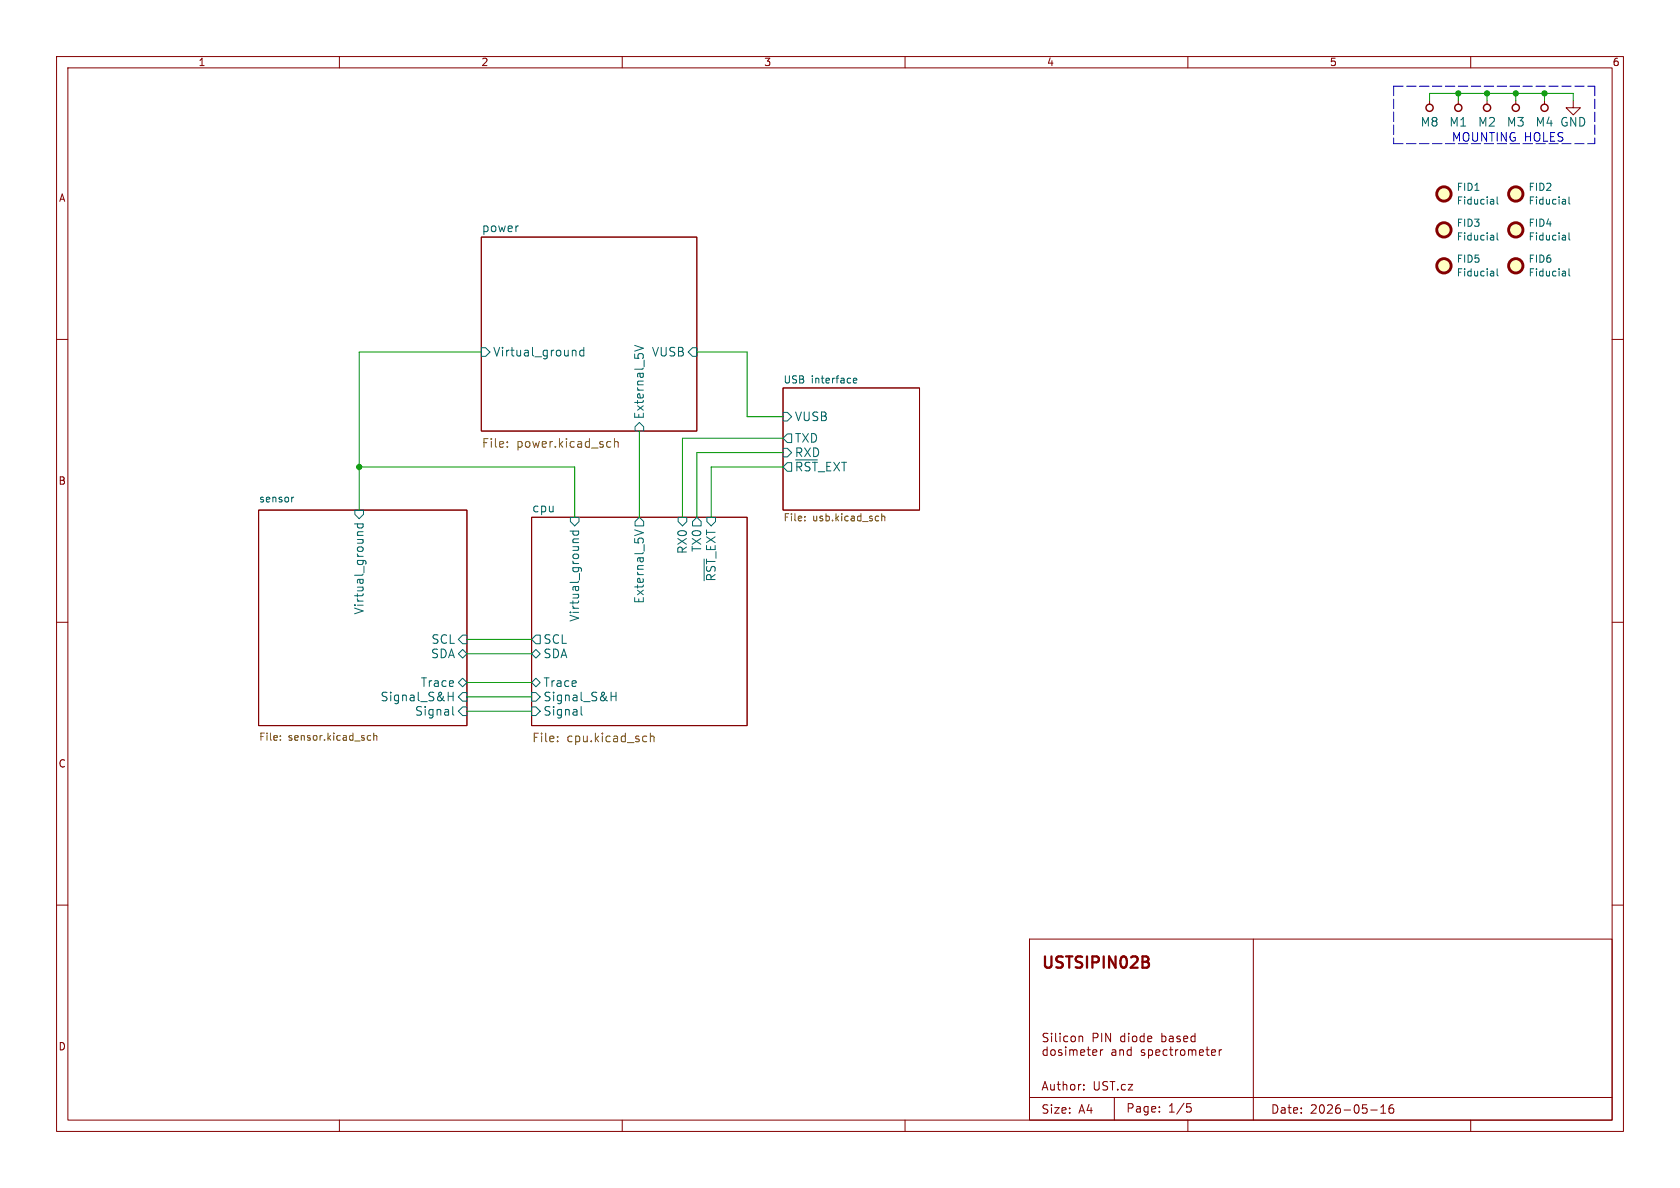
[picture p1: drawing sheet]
<svg xmlns="http://www.w3.org/2000/svg" width="297mm" height="210mm" viewBox="0 0 297 210" stroke-linecap="round" stroke-linejoin="round" font-family="sans-serif">
<g fill="none" stroke="#840000" stroke-width=".18">
<path d="M10 10h277v190h-277zM12 12h273v186h-273zM60 10v2M110 10v2M160 10v2M210 10v2M252.7 17.8v.6M257.8 17.8v.6M260 10v2M262.9 17.8v.6M268 17.8v.6M273 17.8v.6"/>
<path d="M278.1 17.8v1.3h1.3l-1.3 1.2-1.2-1.2h1.2M85.1 41.9h38.1v34.3h-38.1zM10 60h2M138.4 68.6h24.2v21.6h-24.2zM285 60h2M45.7 90.2h36.8v38.1h-36.8zM94 91.4h38.1v36.9h-38.1zM10 110h2M285 110h2M10 160h2M182 166h103v32h-103zM221.6 166v32"/>
<path d="M285 160h2M60 198v2M110 198v2M160 198v2M182 194h103M184.4 186.3l.3 .3 .4-.1M185.1 185.1v1.5M185.3 182.7h-.6l-.3 .2 .1 .4 .5 .1M185.8 186.3l.2 .3 .4-.1 .1-.2M185.9 182.7v.1M185.9 183.2v1M186.6 182.7v1.2"/>
<path d="M187.4 182.7v.1M187.4 183.2v1M187.8 186.4l-.3 .2-.4-.1M188.4 185.6v1M188.8 183.2h-.5l-.3 .2M189.1 185.6v1M189.3 183.4l.3-.2h.4l.1 .2M189.8 185.8v.8M190.4 185.8v.8M190.8 183.3l.2-.1h.3l.1 1M190.8 183.2v1M191 186.1l.8-.2-.1-.3h-.4l-.3 .2 .1 .7h.6"/>
<path d="M191.6 192.6v.1M191.6 191.8v.1M192.2 185.6h.6M192.4 185.1v1.3l.4 .2M193.2 186.4l.2 .2 .4-.1M193.8 183.4l.3-.2-.1-.4-.2-.1h-.5v1.5M194.5 185.6v1M194.8 182.7v1.5M196.3 182.7v1.5l-.8-1.5v1.5M196.5 186.4l.3 .2 .5-.1M196.8 185.6h.2l.3 .2v.8M197 194v4"/>
<path d="M197.3 185.9l-.5 .1M198 185.6v1M198.6 185.8v.8M198.8 183.2h-.4l-.3 .2M198.8 182.7v1.5M199.3 186.3l.2 .3 .5-.1M199.5 182.7v.1M199.5 183.2v1M200 185.1v1.5M200.2 183.4l.3-.2h.3l.2 .2M202.3 183.2h-.5l-.3 .2M202.3 182.7v1.5"/>
<path d="M202.4 186.4l-.2 .2-.4-.1M203 185.6v1.5M203.6 183.5l-.2-.3h-.4l-.1 .7M203.8 186.3l-.3 .3-.5-.1M204.3 186.1l.7-.2v-.3h-.5l-.2 .2 .1 .7h.6M205 196.5v.1M205 195.7v.1M205.4 183.2h.4l.3 .2v.5l-.1 .2h-.6M205.4 182.7v1.5M206.3 185.6h-.4l-.3 .3v.4l.2 .2h.5M206.8 185.6h.5M206.8 183.2h.5l.1 1"/>
<path d="M207 185.1v1.3l.3 .2M207.4 183.5l-.5 .1a.29 .29 0 0 0-.2 .3 .29 .29 0 0 0 .2 .3l.5-.1M207.8 185.6v1M208.3 185.6h-.3l-.2 .3M208.6 183.2h-.3l-.3 .2 .1 .2 .5 .1v.4h-.6M208.8 185.6h.4l.3 .3v.4l-.3 .3-.4-.1-.1-.2v-.4zM209.3 183.7l.7-.2-.1-.3h-.4l-.2 .2v.7h.6M209.8 195.1h.7M210 195.7h.3l.3 .3-.1 .5-.5 .1M210 198v2M210.1 185.7l.4-.1 .3 .2M210.1 185.6v1"/>
<path d="M210.8 185.8l.2-.2h.3l.1 1M210.8 185.8v.8M211.3 183.2h-.5l-.3 .2v.5l.2 .2h.6M211.3 182.7v1.5M212 186.1l.8-.2-.1-.3h-.4l-.3 .2 .1 .7h.6M213.2 185.6h.6M213.4 185.1v1.3l.4 .2M214.2 186.1l.7-.2-.1-.3h-.4l-.2 .2 .1 .7h.5M215.5 185.6v1M216 185.6h-.3l-.2 .3M242.3 196.2h1.2M244.1 196.8h.9"/>
<path d="M244.1 195.7l.4-.4v1.5M246.3 195.3a.59 .59 0 0 0-.8 .6v.6l.2 .2 .4 .1 .2-.1 .1-.5-.1-.3h-.5l-.3 .3M260 198v2"/>
</g>
<path d="M202.6 169.1a.49 .49 0 0 1 .4 .4 .49 .49 0 0 1-.4 .5 .53 .53 0 0 1 .5 .5 .53 .53 0 0 1-.4 .6" fill="none" stroke="#840000" stroke-width=".4"/>
<g fill="none" stroke="#006464" stroke-width=".18">
<path d="M91.5 39.9h.1M264 35.3l.1 .8M264.1 36l-.1 .1M264.1 35.5l-.1 .1M264.7 34.8v1.1l.2 .2M276.7 35.3l.1 .8M276.8 36l-.1 .1M276.8 35.5l-.1 .1M277.4 34.8v1.1l.2 .2M264 41.6l.1 .8M264 48l.1 .8M264.1 48.2l-.1 .1"/>
<path d="M264.1 42.4h-.1M264.1 41.9h-.1M264.1 48.7l-.1 .1M264.7 41.2v1.1l.2 .1M264.7 47.5v1.1l.2 .2M276.7 41.6l.1 .8M276.7 48l.1 .8M276.8 48.7l-.1 .1M276.8 48.2l-.1 .1M276.8 42.4h-.1M276.8 41.9h-.1M277.4 47.5v1.1l.2 .2"/>
<path d="M277.4 41.2v1.1l.2 .1M85.1 61.5h.8l.7 .7-.7 .8h-.8zM101.4 61.9h.2l.2 .2v.8M103.2 62l-.4-.1-.3 .3v.4l.1 .3h.6M103.2 61.4v1.5M112.2 61.1l1.5 .5-1.5 .5M113 74.7l.8 .7v.8h-1.5v-.8zM121.7 62.2l.7-.7h.8v1.5h-.8zM138.4 72.9h.8l.8 .8-.8 .7h-.8zM138.4 79.2h.8l.8 .8-.8 .8h-.8zM139.2 76.7h.8v1.5h-.8l-.8-.7zM150.9 67.3l.6-.1-.1-.3h-.4l-.1 .1v.6h.5"/>
<path d="M51.9 87.9l-.3 .1M62.7 92.6h1.5M62.7 90.2h1.6v.7l-.8 .8-.8-.8zM63.3 92.6l-.1 .4 .3 .3h.4l.2-.1v-.6M64.2 94h-.8l-.1 .1-.1 .3M100.8 93.9h1.5M100.8 91.4h1.6v.8l-.8 .8-.8-.8zM101.4 93.9l-.1 .4 .3 .3h.4l.2-.1v-.6M102.3 95.3h-.8h-.1l-.1 .4M112.2 93.7l1.5 .5-1.5 .5M113 91.4l.8 .8v.8h-1.5v-.8zM119.9 91.4h1.5v.8l-.8 .8-.7-.8z"/>
<path d="M123.2 91.4l.8 .8v.8h-1.6v-.8zM124.5 98.8v3.9M139.2 81.8h.8v1.5h-.8l-.8-.7zM140.7 81.3h3.8M81 115.6l.8-.8 .7 .8-.7 .7zM81.8 112.3h.7v1.5h-.7l-.8-.8zM94 115.6l.7-.8 .8 .8-.8 .7zM94.7 112.3h.8v1.5h-.8l-.7-.8zM79.2 122.4v1.5M79.2 123.1h.9M80 124.9v1.3l.3 .2M80.1 122.4v1.5"/>
<path d="M81 123.2l.8-.8h.7v1.6h-.7zM81 120.7l.8-.8 .7 .8-.7 .7zM81.8 125h.7v1.5h-.7l-.8-.8zM94 125h.7l.8 .7-.8 .8h-.7zM94 122.4h.7l.8 .8-.8 .8h-.7zM94 120.7l.7-.8 .8 .8-.8 .7zM102.7 124.9v1.3l.3 .2M108 123.1h.9M108 122.4v1.5M108.9 122.4v1.5"/>
</g>
<g fill="none" stroke="#725600" stroke-width=".18">
<path d="M89.7 78.9v.2M89.7 78.1v.2M107.5 78l.5 .1M108 79l-.5 .1M108.6 78.2l.2-.2 .4 .1 .1 1M108.6 77.5v1.6M142.3 92v.1M142.3 91.3v.1M155.9 90.8v1.3M155.9 91.4l.2-.2 .3 .1v.8M49.6 130.7v.2M49.6 130.1v.1"/>
<path d="M65.1 130.8h.4M65.1 130.1h.4M66.1 130.1l.2-.1 .3 .1v.8M66.1 129.6v1.3M98.6 131v.1M98.6 130.2v.1M114.2 130.1l.1 .1M114.3 131.1h-.1M115 129.6v1.5M115 130.3l.2-.2 .4 .1v.9"/>
</g>
<g fill="#ffffc2" stroke="#ffffc2" stroke-width=".18">
<circle cx="268" cy="47" r="1.27"/>
<circle cx="268" cy="40.6" r="1.27"/>
<circle cx="268" cy="34.3" r="1.27"/>
<circle cx="255.3" cy="40.6" r="1.27"/>
<circle cx="255.3" cy="34.3" r="1.27"/>
<circle cx="255.3" cy="47" r="1.27"/>
</g>
<g fill="none" stroke="#840000" stroke-width=".51">
<circle cx="255.3" cy="34.3" r="1.27"/>
<circle cx="268" cy="34.3" r="1.27"/>
<circle cx="255.3" cy="47" r="1.27"/>
<circle cx="255.3" cy="40.6" r="1.27"/>
<circle cx="268" cy="47" r="1.27"/>
<circle cx="268" cy="40.6" r="1.27"/>
</g>
<g fill="none" stroke="#840000" stroke-width=".25">
<circle cx="252.7" cy="19" r=".63"/>
<circle cx="257.8" cy="19" r=".63"/>
<circle cx="262.9" cy="19" r=".63"/>
<circle cx="268" cy="19" r=".63"/>
<circle cx="273" cy="19" r=".63"/>
</g>
<path d="M246.4 15.2h35.5M246.4 15.2v10.2M281.9 15.2v10.2M246.4 25.4h35.5" fill="none" stroke="#0000c2" stroke-width=".18" stroke-dasharray="1.7 .6"/>
<g fill="none" stroke="#009600" stroke-width=".18">
<path d="M252.7 17.8v-1.3h25.4v1.3M257.8 16.5v1.3M262.9 16.5v1.3M268 16.5v1.3M273 16.5v1.3M85.1 62.2h-21.6v28M113 76.2v15.2M123.2 62.2h8.9v11.5h6.3M138.4 77.5h-17.8v13.9M63.5 82.6h38.1v8.8M138.4 82.6h-12.7v8.8M138.4 80h-15.2v11.4"/>
<path d="M82.5 113h11.5M82.5 115.6h11.5M82.5 120.7h11.5M82.5 123.2h11.5M82.5 125.7h11.5"/>
</g>
<g fill="#009600" stroke="#009600" stroke-width=".18">
<circle cx="63.5" cy="82.6" r=".46"/>
<circle cx="268" cy="16.5" r=".46"/>
<circle cx="257.8" cy="16.5" r=".46"/>
<circle cx="262.9" cy="16.5" r=".46"/>
<circle cx="273" cy="16.5" r=".46"/>
</g>
<text font-size="2.8" fill="#840000" x="184" y="171.8">USTSIPIN02B</text>
<g font-size="2.1" fill="#006464">
<text x="251.1" y="22.6">M8</text>
<text x="256.1" y="22.6">M1</text>
<text x="261.2" y="22.6">M2</text>
<text x="266.3" y="22.6">M3</text>
<text x="271.4" y="22.6">M4 GND</text>
<text x="85.1" y="41.1">power</text>
<text x="87.1" y="63.2">Virtual_ground</text>
<text x="115.2" y="63.2">VUSB</text>
<text x="114" y="74.2" transform="rotate(-90 114 74.2)">External_5V</text>
<text x="140.4" y="74.7">VUSB</text>
<text x="140.4" y="83.5">~{RST}_EXT</text>
<text x="140.4" y="78.5">TXD</text>
<text x="140.4" y="81">RXD</text>
<text x="94" y="90.7">cpu</text>
<text x="121.6" y="98" transform="rotate(-90 121.6 98)">RX0</text>
<text x="124.2" y="97.6" transform="rotate(-90 124.2 97.6)">TX0</text>
<text x="114" y="106.8" transform="rotate(-90 114 106.8)">External_5V</text>
<text x="126.7" y="102.9" transform="rotate(-90 126.7 102.9)">~{RST}_EXT</text>
<text x="64.5" y="108.7" transform="rotate(-90 64.5 108.7)">Virtual_ground</text>
<text x="102.6" y="110" transform="rotate(-90 102.6 110)">Virtual_ground</text>
<text x="76.1" y="116.6">SDA</text>
<text x="76.2" y="114">SCL</text>
<text x="96" y="114">SCL</text>
<text x="96" y="116.6">SDA</text>
<text x="67.2" y="124.2">Signal_S&amp;H</text>
<text x="74.3" y="121.6">Trace</text>
<text x="96" y="124.2">Signal_S&amp;H</text>
<text x="96" y="121.6">Trace</text>
<text x="73.3" y="126.7">Signal</text>
<text x="96" y="126.7">Signal</text>
</g>
<text font-size="2.1" fill="#0000c2" x="256.5" y="25.2">MOUNTING HOLES</text>
<g font-size="2.1" fill="#725600">
<text x="85.1" y="79.5">File:</text>
<text x="91.3" y="79.5">power.kicad_sch</text>
<text x="94" y="131.5">File:</text>
<text x="100.2" y="131.5">cpu.kicad_sch</text>
</g>
<g font-size="2.1" fill="#840000">
<text x="184" y="185.7">Silicon</text>
<text x="193" y="185.7">PIN</text>
<text x="198" y="185.7">diode</text>
<text x="184" y="193">Author:</text>
<text x="184" y="197.1">Size:</text>
<text x="190.7" y="197.1">A4</text>
<text x="193.2" y="193">UST.cz</text>
<text x="199" y="196.9">Page:</text>
<text x="206.5" y="196.9">1/5</text>
<text x="224.6" y="197.1">Date:</text>
<text x="231.6" y="197.1">2026-05-16</text>
</g>
<g font-size="1.8" fill="#840000">
<text x="35" y="11.9">1</text>
<text x="85" y="11.9">2</text>
<text x="135" y="11.9">3</text>
<text x="185" y="11.9">4</text>
<text x="235" y="11.9">5</text>
<text x="285" y="11.9">6</text>
<text x="10.3" y="35.9">A</text>
<text x="10.3" y="85.9">B</text>
<text x="10.3" y="135.9">C</text>
<text x="10.3" y="185.9">D</text>
</g>
<g font-size="1.8" fill="#006464">
<text x="257.4" y="33.9">FID1</text>
<text x="270.1" y="33.9">FID2</text>
<text x="257.4" y="40.3">FID3</text>
<text x="257.4" y="36.4">Fiducial</text>
<text x="270.1" y="40.3">FID4</text>
<text x="270.1" y="36.4">Fiducial</text>
<text x="257.4" y="46.6">FID5</text>
<text x="257.4" y="42.7">Fiducial</text>
<text x="270.1" y="46.6">FID6</text>
<text x="270.1" y="42.7">Fiducial</text>
<text x="257.4" y="49.1">Fiducial</text>
<text x="270.1" y="49.1">Fiducial</text>
<text x="138.4" y="67.9">USB</text>
<text x="143.4" y="67.9">interface</text>
<text x="45.7" y="88.9">sensor</text>
</g>
<g font-size="1.8" fill="#725600">
<text x="138.4" y="92.5">File:</text>
<text x="143.7" y="92.5">usb.kicad_sch</text>
<text x="45.7" y="131.3">File:</text>
<text x="50.9" y="131.3">sensor.kicad_sch</text>
</g>
</svg>
